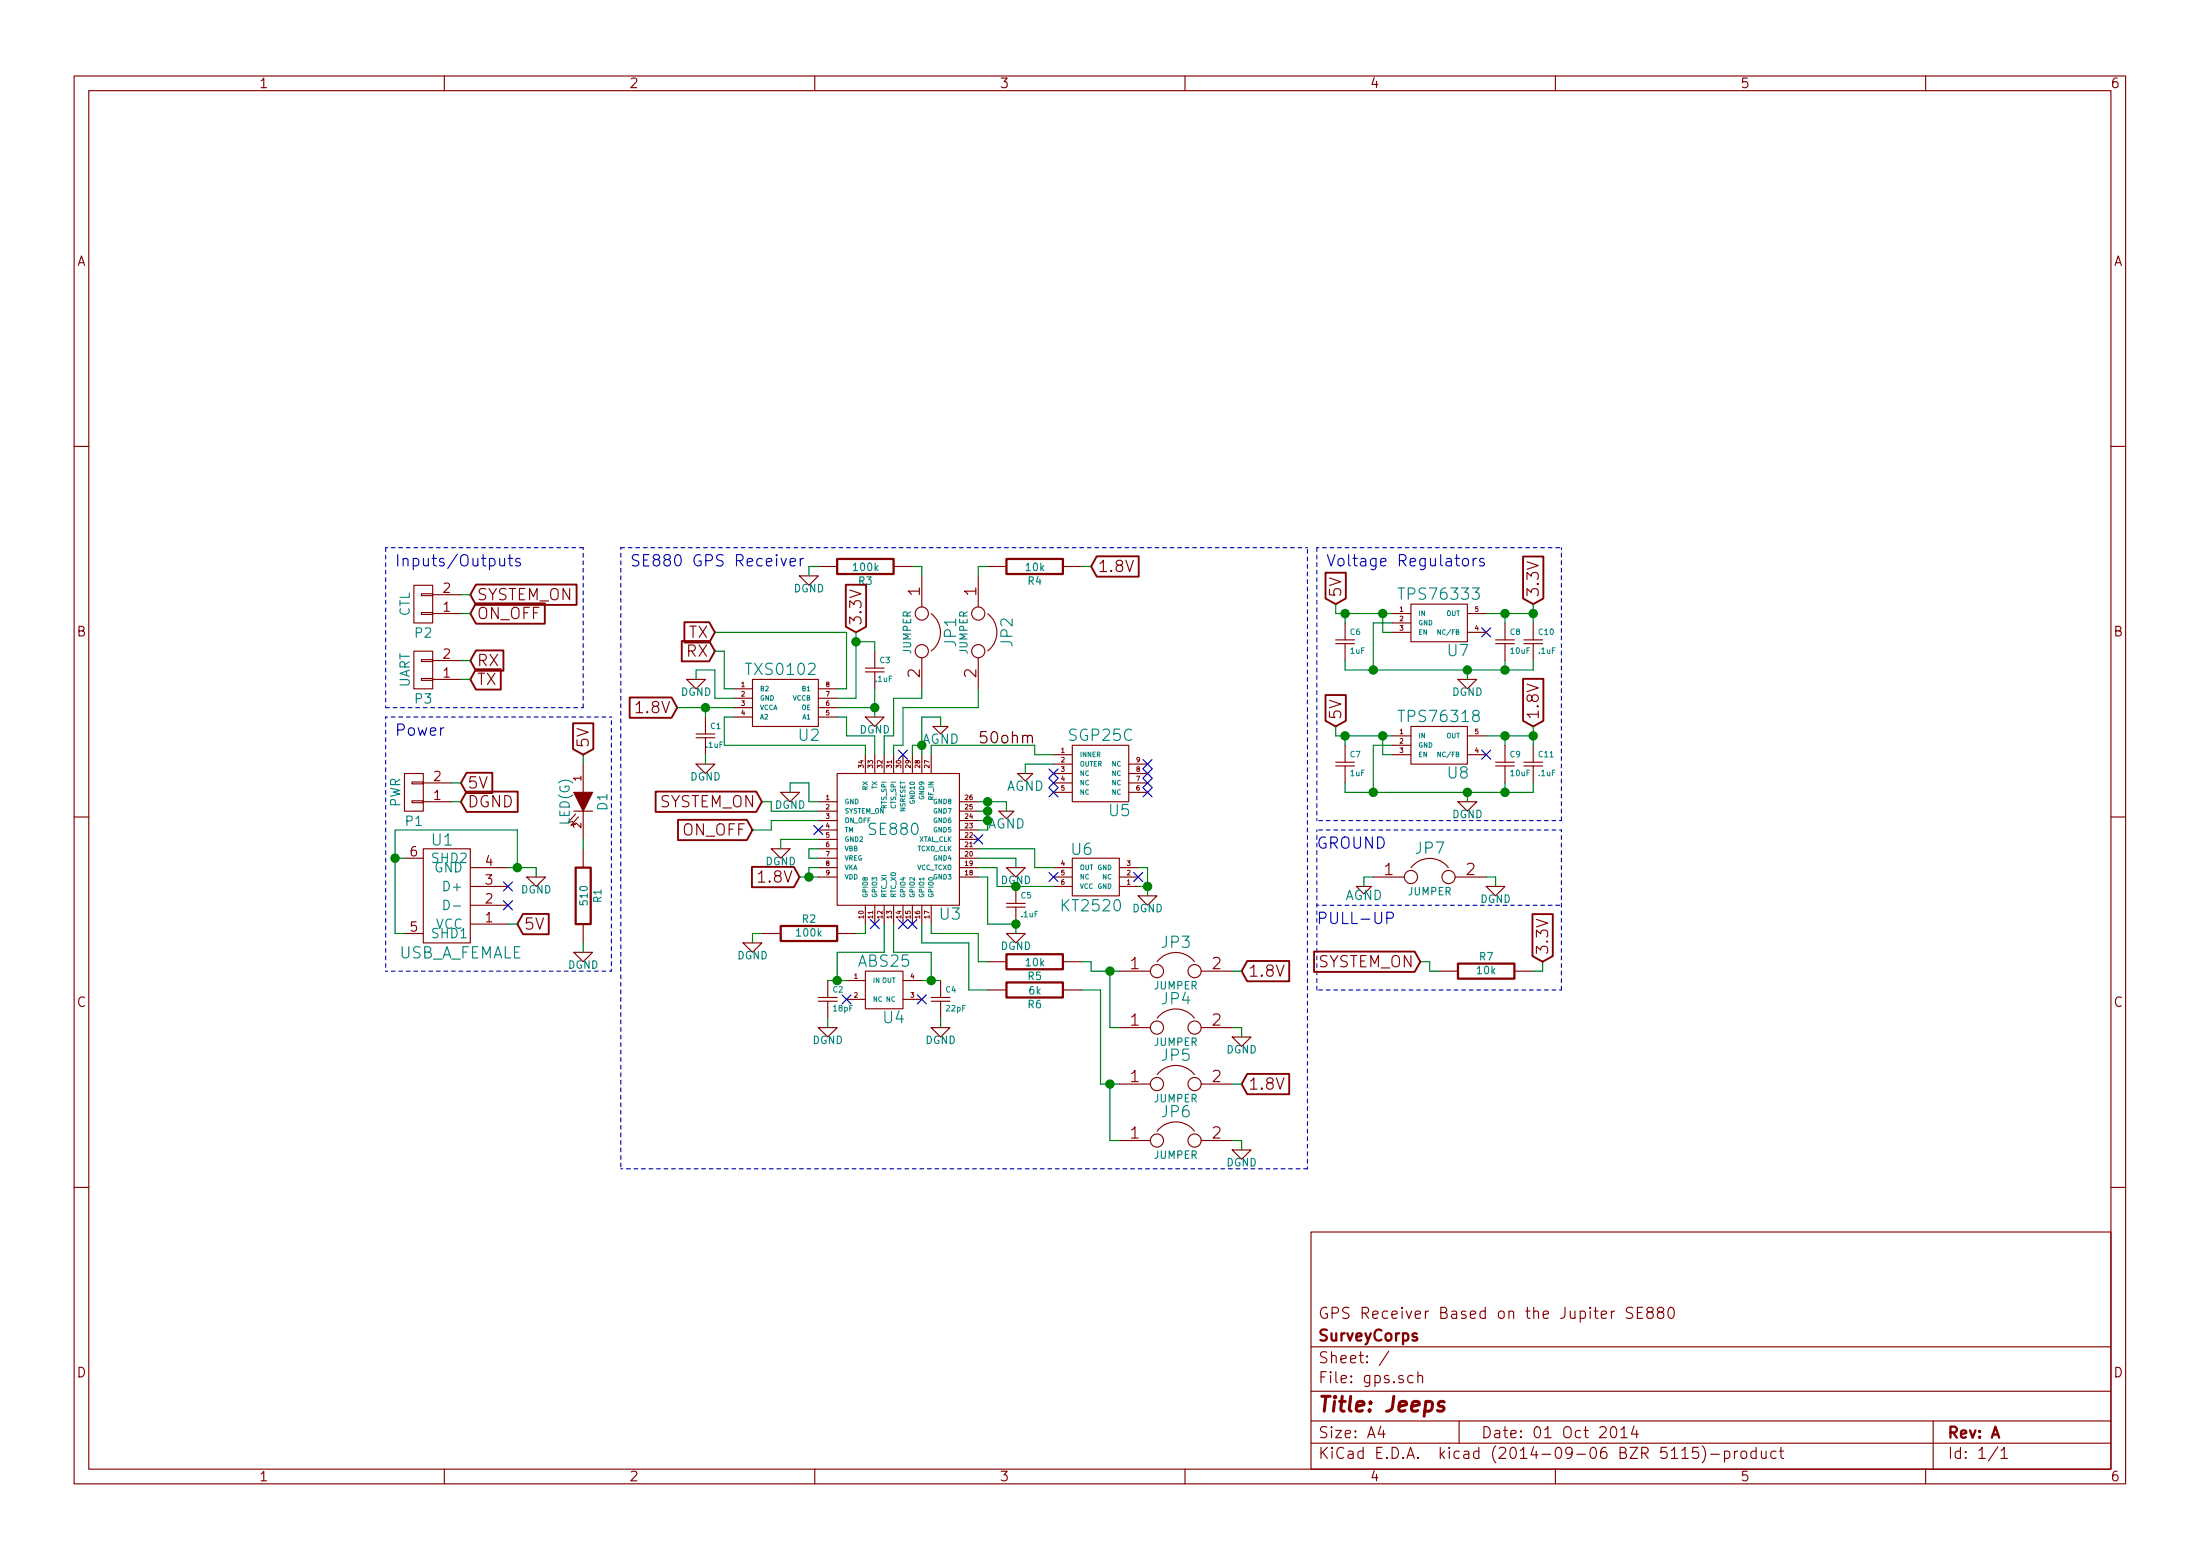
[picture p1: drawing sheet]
EESchema Schematic File Version 2
LIBS:74xgxx
LIBS:74xx
LIBS:ac-dc
LIBS:actel
LIBS:adc-dac
LIBS:analog_switches
LIBS:atmel
LIBS:audio
LIBS:brooktre
LIBS:cmos4000
LIBS:cmos_ieee
LIBS:conn
LIBS:contrib
LIBS:cypress
LIBS:dc-dc
LIBS:device
LIBS:digital-audio
LIBS:display
LIBS:dsp
LIBS:elec-unifil
LIBS:ftdi
LIBS:gennum
LIBS:graphic
LIBS:hc11
LIBS:intel
LIBS:interface
LIBS:ir
LIBS:linear
LIBS:logo
LIBS:memory
LIBS:microchip
LIBS:microchip1
LIBS:microchip_pic10mcu
LIBS:microchip_pic12mcu
LIBS:microchip_pic16mcu
LIBS:microchip_pic18mcu
LIBS:microcontrollers
LIBS:motorola
LIBS:msp430
LIBS:nxp_armmcu
LIBS:opto
LIBS:philips
LIBS:power
LIBS:powerint
LIBS:pspice
LIBS:references
LIBS:regul
LIBS:relays
LIBS:rfcom
LIBS:sensors
LIBS:siliconi
LIBS:special
LIBS:stm8
LIBS:stm32
LIBS:supertex
LIBS:texas
LIBS:transf
LIBS:transistors
LIBS:ttl_ieee
LIBS:valves
LIBS:video
LIBS:xilinx
LIBS:gps
LIBS:ab2_usb
LIBS:gps-cache
EELAYER 24 0
EELAYER END
$Descr A4 11693 8268
encoding utf-8
Sheet 1 1
Title "Jeeps"
Date "01 Oct 2014"
Rev "A"
Comp "SurveyCorps"
Comment1 "GPS Receiver Based on the Jupiter SE880"
Comment2 ""
Comment3 ""
Comment4 ""
$EndDescr
$Comp
L SE880 U3
U 1 1
P 4700 4350
F 0 "U3" H 5050 3850 60  0000 C CNN
F 1 "SE880" H 4750 4300 60  0000 C CNN
F 2 "gps:SE880" H 4700 4350 60  0001 C CNN
F 3 "" H 4700 4350 60  0000 C CNN
	1    4700 4350
	1    0    0    -1  
$EndComp
$Comp
L TXS0102 U2
U 1 1
P 4200 3750
F 0 "U2" H 4300 3600 60  0000 C CNN
F 1 "TXS0102" H 4150 3950 60  0000 C CNN
F 2 "gps:TXS0102" H 4200 3750 60  0001 C CNN
F 3 "" H 4200 3750 60  0000 C CNN
	1    4200 3750
	1    0    0    -1  
$EndComp
$Comp
L ABS25 U4
U 1 1
P 4700 5250
F 0 "U4" H 4750 5100 60  0000 C CNN
F 1 "ABS25" H 4700 5400 60  0000 C CNN
F 2 "gps:ABS25" H 4700 5250 60  0001 C CNN
F 3 "" H 4700 5250 60  0000 C CNN
	1    4700 5250
	1    0    0    -1  
$EndComp
$Comp
L KT2520 U6
U 1 1
P 5850 4650
F 0 "U6" H 5950 4500 60  0000 C CNN
F 1 "KT2520" H 5900 4800 60  0000 C CNN
F 2 "gps:KT2520" H 5850 4650 60  0001 C CNN
F 3 "" H 5850 4650 60  0000 C CNN
	1    5850 4650
	-1   0    0    1   
$EndComp
$Comp
L DGND #PWR01
U 1 1
P 5400 4600
F 0 "#PWR01" H 5400 4600 40  0001 C CNN
F 1 "DGND" H 5400 4530 40  0000 C CNN
F 2 "" H 5400 4600 60  0000 C CNN
F 3 "" H 5400 4600 60  0000 C CNN
	1    5400 4600
	1    0    0    -1  
$EndComp
$Comp
L AGND #PWR02
U 1 1
P 5350 4300
F 0 "#PWR02" H 5350 4300 40  0001 C CNN
F 1 "AGND" H 5350 4230 50  0000 C CNN
F 2 "" H 5350 4300 60  0000 C CNN
F 3 "" H 5350 4300 60  0000 C CNN
	1    5350 4300
	1    0    0    -1  
$EndComp
$Comp
L AGND #PWR03
U 1 1
P 5000 3850
F 0 "#PWR03" H 5000 3850 40  0001 C CNN
F 1 "AGND" H 5000 3780 50  0000 C CNN
F 2 "" H 5000 3850 60  0000 C CNN
F 3 "" H 5000 3850 60  0000 C CNN
	1    5000 3850
	1    0    0    -1  
$EndComp
Text GLabel 7100 3850 1    60   Input ~ 0
5V
$Comp
L Csmall C7
U 1 1
P 7150 4050
F 0 "C7" H 7175 4100 30  0000 L CNN
F 1 "1uF" H 7175 4000 30  0000 L CNN
F 2 "SMD_Packages:SMD-0603" H 7150 4050 60  0001 C CNN
F 3 "" H 7150 4050 60  0000 C CNN
	1    7150 4050
	1    0    0    -1  
$EndComp
$Comp
L Csmall C9
U 1 1
P 8000 4050
F 0 "C9" H 8025 4100 30  0000 L CNN
F 1 "10uF" H 8025 4000 30  0000 L CNN
F 2 "SMD_Packages:SMD-0603" H 8000 4050 60  0001 C CNN
F 3 "" H 8000 4050 60  0000 C CNN
	1    8000 4050
	1    0    0    -1  
$EndComp
Text GLabel 8150 3850 1    60   Input ~ 0
1.8V
$Comp
L DGND #PWR04
U 1 1
P 7800 4250
F 0 "#PWR04" H 7800 4250 40  0001 C CNN
F 1 "DGND" H 7800 4180 40  0000 C CNN
F 2 "" H 7800 4250 60  0000 C CNN
F 3 "" H 7800 4250 60  0000 C CNN
	1    7800 4250
	1    0    0    -1  
$EndComp
$Comp
L DGND #PWR05
U 1 1
P 4200 4200
F 0 "#PWR05" H 4200 4200 40  0001 C CNN
F 1 "DGND" H 4200 4130 40  0000 C CNN
F 2 "" H 4200 4200 60  0000 C CNN
F 3 "" H 4200 4200 60  0000 C CNN
	1    4200 4200
	1    0    0    -1  
$EndComp
Text GLabel 4250 4650 0    60   Input ~ 0
1.8V
$Comp
L DGND #PWR06
U 1 1
P 6100 4750
F 0 "#PWR06" H 6100 4750 40  0001 C CNN
F 1 "DGND" H 6100 4680 40  0000 C CNN
F 2 "" H 6100 4750 60  0000 C CNN
F 3 "" H 6100 4750 60  0000 C CNN
	1    6100 4750
	1    0    0    -1  
$EndComp
NoConn ~ 6050 4650
NoConn ~ 5600 4650
NoConn ~ 5200 4450
$Comp
L Csmall C5
U 1 1
P 5400 4800
F 0 "C5" H 5425 4850 30  0000 L CNN
F 1 ".1uF" H 5425 4750 30  0000 L CNN
F 2 "SMD_Packages:SMD-0603" H 5400 4800 60  0001 C CNN
F 3 "" H 5400 4800 60  0000 C CNN
	1    5400 4800
	1    0    0    -1  
$EndComp
$Comp
L DGND #PWR07
U 1 1
P 5400 4950
F 0 "#PWR07" H 5400 4950 40  0001 C CNN
F 1 "DGND" H 5400 4880 40  0000 C CNN
F 2 "" H 5400 4950 60  0000 C CNN
F 3 "" H 5400 4950 60  0000 C CNN
	1    5400 4950
	1    0    0    -1  
$EndComp
$Comp
L Csmall C4
U 1 1
P 5000 5300
F 0 "C4" H 5025 5350 30  0000 L CNN
F 1 "22pF" H 5025 5250 30  0000 L CNN
F 2 "SMD_Packages:SMD-0603" H 5000 5300 60  0001 C CNN
F 3 "" H 5000 5300 60  0000 C CNN
	1    5000 5300
	1    0    0    -1  
$EndComp
$Comp
L Csmall C2
U 1 1
P 4400 5300
F 0 "C2" H 4425 5350 30  0000 L CNN
F 1 "18pF" H 4425 5250 30  0000 L CNN
F 2 "SMD_Packages:SMD-0603" H 4400 5300 60  0001 C CNN
F 3 "" H 4400 5300 60  0000 C CNN
	1    4400 5300
	1    0    0    -1  
$EndComp
$Comp
L DGND #PWR08
U 1 1
P 4400 5450
F 0 "#PWR08" H 4400 5450 40  0001 C CNN
F 1 "DGND" H 4400 5380 40  0000 C CNN
F 2 "" H 4400 5450 60  0000 C CNN
F 3 "" H 4400 5450 60  0000 C CNN
	1    4400 5450
	1    0    0    -1  
$EndComp
$Comp
L DGND #PWR09
U 1 1
P 5000 5450
F 0 "#PWR09" H 5000 5450 40  0001 C CNN
F 1 "DGND" H 5000 5380 40  0000 C CNN
F 2 "" H 5000 5450 60  0000 C CNN
F 3 "" H 5000 5450 60  0000 C CNN
	1    5000 5450
	1    0    0    -1  
$EndComp
NoConn ~ 4800 4900
NoConn ~ 4850 4900
NoConn ~ 4900 5300
NoConn ~ 4500 5300
$Comp
L R R5
U 1 1
P 5500 5100
F 0 "R5" V 5580 5100 40  0000 C CNN
F 1 "10k" V 5507 5101 40  0000 C CNN
F 2 "SMD_Packages:SMD-0603" V 5430 5100 30  0001 C CNN
F 3 "" H 5500 5100 30  0000 C CNN
	1    5500 5100
	0    1    1    0   
$EndComp
$Comp
L R R6
U 1 1
P 5500 5250
F 0 "R6" V 5580 5250 40  0000 C CNN
F 1 "6k" V 5507 5251 40  0000 C CNN
F 2 "SMD_Packages:SMD-0603" V 5430 5250 30  0001 C CNN
F 3 "" H 5500 5250 30  0000 C CNN
	1    5500 5250
	0    1    1    0   
$EndComp
$Comp
L JUMPER JP3
U 1 1
P 6250 5150
F 0 "JP3" H 6250 5300 60  0000 C CNN
F 1 "JUMPER" H 6250 5070 40  0000 C CNN
F 2 "Connect:GS2" H 6250 5150 60  0001 C CNN
F 3 "" H 6250 5150 60  0000 C CNN
	1    6250 5150
	1    0    0    -1  
$EndComp
$Comp
L JUMPER JP4
U 1 1
P 6250 5450
F 0 "JP4" H 6250 5600 60  0000 C CNN
F 1 "JUMPER" H 6250 5370 40  0000 C CNN
F 2 "Connect:GS2" H 6250 5450 60  0001 C CNN
F 3 "" H 6250 5450 60  0000 C CNN
	1    6250 5450
	1    0    0    -1  
$EndComp
$Comp
L JUMPER JP5
U 1 1
P 6250 5750
F 0 "JP5" H 6250 5900 60  0000 C CNN
F 1 "JUMPER" H 6250 5670 40  0000 C CNN
F 2 "Connect:GS2" H 6250 5750 60  0001 C CNN
F 3 "" H 6250 5750 60  0000 C CNN
	1    6250 5750
	1    0    0    -1  
$EndComp
$Comp
L JUMPER JP6
U 1 1
P 6250 6050
F 0 "JP6" H 6250 6200 60  0000 C CNN
F 1 "JUMPER" H 6250 5970 40  0000 C CNN
F 2 "Connect:GS2" H 6250 6050 60  0001 C CNN
F 3 "" H 6250 6050 60  0000 C CNN
	1    6250 6050
	1    0    0    -1  
$EndComp
Text GLabel 6600 5150 2    60   Input ~ 0
1.8V
Text GLabel 6600 5750 2    60   Input ~ 0
1.8V
$Comp
L DGND #PWR010
U 1 1
P 6600 6100
F 0 "#PWR010" H 6600 6100 40  0001 C CNN
F 1 "DGND" H 6600 6030 40  0000 C CNN
F 2 "" H 6600 6100 60  0000 C CNN
F 3 "" H 6600 6100 60  0000 C CNN
	1    6600 6100
	1    0    0    -1  
$EndComp
$Comp
L DGND #PWR011
U 1 1
P 6600 5500
F 0 "#PWR011" H 6600 5500 40  0001 C CNN
F 1 "DGND" H 6600 5430 40  0000 C CNN
F 2 "" H 6600 5500 60  0000 C CNN
F 3 "" H 6600 5500 60  0000 C CNN
	1    6600 5500
	1    0    0    -1  
$EndComp
NoConn ~ 4350 4400
NoConn ~ 4800 4000
$Comp
L R R3
U 1 1
P 4600 3000
F 0 "R3" V 4680 3000 40  0000 C CNN
F 1 "100k" V 4607 3001 40  0000 C CNN
F 2 "SMD_Packages:SMD-0603" V 4530 3000 30  0001 C CNN
F 3 "" H 4600 3000 30  0000 C CNN
	1    4600 3000
	0    1    1    0   
$EndComp
Text GLabel 4000 4400 0    60   Input ~ 0
ON_OFF
Text GLabel 3600 3750 0    60   Input ~ 0
1.8V
Text GLabel 4550 3350 1    60   Input ~ 0
3.3V
$Comp
L Csmall C1
U 1 1
P 3750 3900
F 0 "C1" H 3775 3950 30  0000 L CNN
F 1 ".1uF" H 3750 3850 30  0000 L CNN
F 2 "SMD_Packages:SMD-0603" H 3750 3900 60  0001 C CNN
F 3 "" H 3750 3900 60  0000 C CNN
	1    3750 3900
	1    0    0    -1  
$EndComp
$Comp
L Csmall C3
U 1 1
P 4650 3550
F 0 "C3" H 4675 3600 30  0000 L CNN
F 1 ".1uF" H 4650 3500 30  0000 L CNN
F 2 "SMD_Packages:SMD-0603" H 4650 3550 60  0001 C CNN
F 3 "" H 4650 3550 60  0000 C CNN
	1    4650 3550
	1    0    0    -1  
$EndComp
$Comp
L DGND #PWR012
U 1 1
P 4650 3800
F 0 "#PWR012" H 4650 3800 40  0001 C CNN
F 1 "DGND" H 4650 3730 40  0000 C CNN
F 2 "" H 4650 3800 60  0000 C CNN
F 3 "" H 4650 3800 60  0000 C CNN
	1    4650 3800
	1    0    0    -1  
$EndComp
$Comp
L DGND #PWR013
U 1 1
P 3750 4050
F 0 "#PWR013" H 3750 4050 40  0001 C CNN
F 1 "DGND" H 3750 3980 40  0000 C CNN
F 2 "" H 3750 4050 60  0000 C CNN
F 3 "" H 3750 4050 60  0000 C CNN
	1    3750 4050
	1    0    0    -1  
$EndComp
$Comp
L CONN_01X02 P3
U 1 1
P 2250 3550
F 0 "P3" H 2250 3700 50  0000 C CNN
F 1 "UART" V 2350 3550 50  0000 C CNN
F 2 "Pin_Headers:Pin_Header_Straight_1x02" H 2250 3550 60  0001 C CNN
F 3 "" H 2250 3550 60  0000 C CNN
	1    2250 3550
	-1   0    0    1   
$EndComp
$Comp
L DGND #PWR014
U 1 1
P 3700 3600
F 0 "#PWR014" H 3700 3600 40  0001 C CNN
F 1 "DGND" H 3700 3530 40  0000 C CNN
F 2 "" H 3700 3600 60  0000 C CNN
F 3 "" H 3700 3600 60  0000 C CNN
	1    3700 3600
	1    0    0    -1  
$EndComp
$Comp
L Csmall C11
U 1 1
P 8150 4050
F 0 "C11" H 8175 4100 30  0000 L CNN
F 1 ".1uF" H 8175 4000 30  0000 L CNN
F 2 "SMD_Packages:SMD-0603" H 8150 4050 60  0001 C CNN
F 3 "" H 8150 4050 60  0000 C CNN
	1    8150 4050
	1    0    0    -1  
$EndComp
$Comp
L SGP25C U5
U 1 1
P 5850 4100
F 0 "U5" H 5950 3900 60  0000 C CNN
F 1 "SGP25C" H 5850 4300 60  0000 C CNN
F 2 "gps:SGP25C" H 5850 4100 60  0001 C CNN
F 3 "" H 5850 4100 60  0000 C CNN
	1    5850 4100
	1    0    0    -1  
$EndComp
$Comp
L AGND #PWR015
U 1 1
P 5450 4100
F 0 "#PWR015" H 5450 4100 40  0001 C CNN
F 1 "AGND" H 5450 4030 50  0000 C CNN
F 2 "" H 5450 4100 60  0000 C CNN
F 3 "" H 5450 4100 60  0000 C CNN
	1    5450 4100
	1    0    0    -1  
$EndComp
$Comp
L CONN_01X02 P2
U 1 1
P 2250 3200
F 0 "P2" H 2250 3350 50  0000 C CNN
F 1 "CTL" V 2350 3200 50  0000 C CNN
F 2 "Pin_Headers:Pin_Header_Straight_1x02" H 2250 3200 60  0001 C CNN
F 3 "" H 2250 3200 60  0000 C CNN
	1    2250 3200
	-1   0    0    1   
$EndComp
Text GLabel 2500 3150 2    60   Input ~ 0
SYSTEM_ON
Text GLabel 2500 3250 2    60   Input ~ 0
ON_OFF
Text GLabel 3800 3350 0    60   Input ~ 0
TX
Text GLabel 3800 3450 0    60   Input ~ 0
RX
Text GLabel 2500 3600 2    60   Input ~ 0
TX
Text GLabel 2500 3500 2    60   Input ~ 0
RX
NoConn ~ 5600 4100
NoConn ~ 5600 4150
NoConn ~ 5600 4200
NoConn ~ 6100 4200
NoConn ~ 6100 4150
NoConn ~ 6100 4100
NoConn ~ 6100 4050
NoConn ~ 4650 4900
Text Label 5200 3950 0    60   ~ 0
50ohm
Text GLabel 7100 3200 1    60   Input ~ 0
5V
$Comp
L Csmall C6
U 1 1
P 7150 3400
F 0 "C6" H 7175 3450 30  0000 L CNN
F 1 "1uF" H 7175 3350 30  0000 L CNN
F 2 "SMD_Packages:SMD-0603" H 7150 3400 60  0001 C CNN
F 3 "" H 7150 3400 60  0000 C CNN
	1    7150 3400
	1    0    0    -1  
$EndComp
$Comp
L Csmall C8
U 1 1
P 8000 3400
F 0 "C8" H 8025 3450 30  0000 L CNN
F 1 "10uF" H 8025 3350 30  0000 L CNN
F 2 "SMD_Packages:SMD-0603" H 8000 3400 60  0001 C CNN
F 3 "" H 8000 3400 60  0000 C CNN
	1    8000 3400
	1    0    0    -1  
$EndComp
Text GLabel 8150 3200 1    60   Input ~ 0
3.3V
$Comp
L DGND #PWR016
U 1 1
P 7800 3600
F 0 "#PWR016" H 7800 3600 40  0001 C CNN
F 1 "DGND" H 7800 3530 40  0000 C CNN
F 2 "" H 7800 3600 60  0000 C CNN
F 3 "" H 7800 3600 60  0000 C CNN
	1    7800 3600
	1    0    0    -1  
$EndComp
$Comp
L Csmall C10
U 1 1
P 8150 3400
F 0 "C10" H 8175 3450 30  0000 L CNN
F 1 ".1uF" H 8175 3350 30  0000 L CNN
F 2 "SMD_Packages:SMD-0603" H 8150 3400 60  0001 C CNN
F 3 "" H 8150 3400 60  0000 C CNN
	1    8150 3400
	1    0    0    -1  
$EndComp
NoConn ~ 7900 3350
$Comp
L R R2
U 1 1
P 4300 4950
F 0 "R2" V 4380 4950 40  0000 C CNN
F 1 "100k" V 4307 4951 40  0000 C CNN
F 2 "SMD_Packages:SMD-0603" V 4230 4950 30  0001 C CNN
F 3 "" H 4300 4950 30  0000 C CNN
	1    4300 4950
	0    -1   -1   0   
$EndComp
$Comp
L DGND #PWR017
U 1 1
P 4000 5000
F 0 "#PWR017" H 4000 5000 40  0001 C CNN
F 1 "DGND" H 4000 4930 40  0000 C CNN
F 2 "" H 4000 5000 60  0000 C CNN
F 3 "" H 4000 5000 60  0000 C CNN
	1    4000 5000
	1    0    0    -1  
$EndComp
$Comp
L USB_A_FEMALE U1
U 1 1
P 2750 4800
F 0 "U1" H 3150 4450 60  0000 C CNN
F 1 "USB_A_FEMALE" H 3050 5050 60  0000 C CNN
F 2 "ab2_usb:AB2_USB_MICRO_SMD" H 2750 4800 60  0001 C CNN
F 3 "" H 2750 4800 60  0000 C CNN
	1    2750 4800
	-1   0    0    1   
$EndComp
$Comp
L DGND #PWR018
U 1 1
P 2850 4650
F 0 "#PWR018" H 2850 4650 40  0001 C CNN
F 1 "DGND" H 2850 4580 40  0000 C CNN
F 2 "" H 2850 4650 60  0000 C CNN
F 3 "" H 2850 4650 60  0000 C CNN
	1    2850 4650
	1    0    0    -1  
$EndComp
Text GLabel 2750 4900 2    60   Input ~ 0
5V
NoConn ~ 2700 4700
NoConn ~ 2700 4800
$Comp
L TPS76318 U8
U 1 1
P 7600 3950
F 0 "U8" H 7750 3800 60  0000 C CNN
F 1 "TPS76318" H 7650 4100 60  0000 C CNN
F 2 "SMD_Packages:SOT-23-5" H 7600 3950 60  0001 C CNN
F 3 "" H 7600 3950 60  0000 C CNN
	1    7600 3950
	1    0    0    -1  
$EndComp
NoConn ~ 7900 4000
Text GLabel 2450 4250 2    60   Input ~ 0
DGND
Text GLabel 2450 4150 2    60   Input ~ 0
5V
$Comp
L CONN_01X02 P1
U 1 1
P 2200 4200
F 0 "P1" H 2200 4350 50  0000 C CNN
F 1 "PWR" V 2300 4200 50  0000 C CNN
F 2 "Pin_Headers:Pin_Header_Straight_1x02" H 2200 4200 60  0001 C CNN
F 3 "" H 2200 4200 60  0000 C CNN
	1    2200 4200
	-1   0    0    1   
$EndComp
$Comp
L LED D1
U 1 1
P 3100 4250
F 0 "D1" H 3100 4350 50  0000 C CNN
F 1 "LED(G)" H 3100 4150 50  0000 C CNN
F 2 "LEDs:LED-0603" H 3100 4250 60  0001 C CNN
F 3 "" H 3100 4250 60  0000 C CNN
	1    3100 4250
	0    1    1    0   
$EndComp
$Comp
L R R1
U 1 1
P 3100 4750
F 0 "R1" V 3180 4750 40  0000 C CNN
F 1 "510" V 3107 4751 40  0000 C CNN
F 2 "SMD_Packages:SMD-0603" V 3030 4750 30  0001 C CNN
F 3 "" H 3100 4750 30  0000 C CNN
	1    3100 4750
	1    0    0    -1  
$EndComp
Text GLabel 3100 4000 1    60   Input ~ 0
5V
$Comp
L DGND #PWR019
U 1 1
P 3100 5050
F 0 "#PWR019" H 3100 5050 40  0001 C CNN
F 1 "DGND" H 3100 4980 40  0000 C CNN
F 2 "" H 3100 5050 60  0000 C CNN
F 3 "" H 3100 5050 60  0000 C CNN
	1    3100 5050
	1    0    0    -1  
$EndComp
$Comp
L TPS76318 U7
U 1 1
P 7600 3300
F 0 "U7" H 7750 3150 60  0000 C CNN
F 1 "TPS76333" H 7650 3450 60  0000 C CNN
F 2 "SMD_Packages:SOT-23-5" H 7600 3300 60  0001 C CNN
F 3 "" H 7600 3300 60  0000 C CNN
	1    7600 3300
	1    0    0    -1  
$EndComp
Text Notes 2100 3000 0    60   ~ 0
Inputs/Outputs
Text Notes 2100 3900 0    60   ~ 0
Power
Text Notes 7050 3000 0    60   ~ 0
Voltage Regulators
Text Notes 3350 3000 0    60   ~ 0
SE880 GPS Receiver
$Comp
L JUMPER JP1
U 1 1
P 4900 3350
F 0 "JP1" H 4900 3500 60  0000 C CNN
F 1 "JUMPER" H 4900 3270 40  0000 C CNN
F 2 "Connect:GS2" H 4900 3350 60  0001 C CNN
F 3 "" H 4900 3350 60  0000 C CNN
	1    4900 3350
	0    1    1    0   
$EndComp
$Comp
L JUMPER JP2
U 1 1
P 5200 3350
F 0 "JP2" H 5200 3500 60  0000 C CNN
F 1 "JUMPER" H 5200 3270 40  0000 C CNN
F 2 "Connect:GS2" H 5200 3350 60  0001 C CNN
F 3 "" H 5200 3350 60  0000 C CNN
	1    5200 3350
	0    1    1    0   
$EndComp
$Comp
L R R4
U 1 1
P 5500 3000
F 0 "R4" V 5580 3000 40  0000 C CNN
F 1 "10k" V 5507 3001 40  0000 C CNN
F 2 "SMD_Packages:SMD-0603" V 5430 3000 30  0001 C CNN
F 3 "" H 5500 3000 30  0000 C CNN
	1    5500 3000
	0    1    1    0   
$EndComp
Text GLabel 5800 3000 2    60   Input ~ 0
1.8V
$Comp
L DGND #PWR020
U 1 1
P 4300 3050
F 0 "#PWR020" H 4300 3050 40  0001 C CNN
F 1 "DGND" H 4300 2980 40  0000 C CNN
F 2 "" H 4300 3050 60  0000 C CNN
F 3 "" H 4300 3050 60  0000 C CNN
	1    4300 3050
	1    0    0    -1  
$EndComp
$Comp
L AGND #PWR021
U 1 1
P 7250 4700
F 0 "#PWR021" H 7250 4700 40  0001 C CNN
F 1 "AGND" H 7250 4650 50  0000 C CNN
F 2 "" H 7250 4700 60  0000 C CNN
F 3 "" H 7250 4700 60  0000 C CNN
	1    7250 4700
	1    0    0    -1  
$EndComp
$Comp
L DGND #PWR022
U 1 1
P 7950 4700
F 0 "#PWR022" H 7950 4700 40  0001 C CNN
F 1 "DGND" H 7950 4630 40  0000 C CNN
F 2 "" H 7950 4700 60  0000 C CNN
F 3 "" H 7950 4700 60  0000 C CNN
	1    7950 4700
	1    0    0    -1  
$EndComp
$Comp
L JUMPER JP7
U 1 1
P 7600 4650
F 0 "JP7" H 7600 4800 60  0000 C CNN
F 1 "JUMPER" H 7600 4570 40  0000 C CNN
F 2 "Connect:GS2" H 7600 4650 60  0001 C CNN
F 3 "" H 7600 4650 60  0000 C CNN
	1    7600 4650
	1    0    0    -1  
$EndComp
Text Notes 7000 4500 0    60   ~ 0
GROUND
$Comp
L DGND #PWR023
U 1 1
P 4150 4500
F 0 "#PWR023" H 4150 4500 40  0001 C CNN
F 1 "DGND" H 4150 4430 40  0000 C CNN
F 2 "" H 4150 4500 60  0000 C CNN
F 3 "" H 4150 4500 60  0000 C CNN
	1    4150 4500
	1    0    0    -1  
$EndComp
Wire Wire Line
	5250 4400 5200 4400
Wire Wire Line
	5250 4250 5250 4400
Wire Wire Line
	5200 4250 5350 4250
Wire Wire Line
	5200 4300 5250 4300
Connection ~ 5250 4300
Wire Wire Line
	5200 4350 5250 4350
Connection ~ 5250 4350
Wire Wire Line
	5350 4250 5350 4300
Connection ~ 5250 4250
Wire Wire Line
	4850 4000 4850 3950
Wire Wire Line
	4850 3950 4900 3950
Wire Wire Line
	4900 3800 4900 4000
Connection ~ 4900 3950
Wire Wire Line
	4900 3800 5000 3800
Wire Wire Line
	5000 3800 5000 3850
Wire Wire Line
	5200 4550 5400 4550
Wire Wire Line
	5400 4550 5400 4600
Wire Wire Line
	7100 3900 7400 3900
Wire Wire Line
	7900 3900 8150 3900
Connection ~ 8000 3900
Wire Wire Line
	8150 3850 8150 3950
Wire Wire Line
	8000 4200 8000 4150
Wire Wire Line
	7150 4200 7150 4150
Wire Wire Line
	7100 3900 7100 3850
Wire Wire Line
	4350 4250 4300 4250
Wire Wire Line
	4300 4250 4300 4150
Wire Wire Line
	4300 4150 4200 4150
Wire Wire Line
	4200 4150 4200 4200
Wire Wire Line
	4350 4450 4150 4450
Wire Wire Line
	4150 4450 4150 4500
Wire Wire Line
	4350 4500 4300 4500
Wire Wire Line
	4300 4500 4300 4550
Wire Wire Line
	4300 4550 4350 4550
Wire Wire Line
	4350 4600 4300 4600
Wire Wire Line
	4300 4600 4300 4650
Wire Wire Line
	4250 4650 4350 4650
Connection ~ 4300 4650
Wire Wire Line
	6050 4600 6100 4600
Wire Wire Line
	6100 4600 6100 4750
Wire Wire Line
	6050 4700 6100 4700
Connection ~ 6100 4700
Wire Wire Line
	5200 4500 5500 4500
Wire Wire Line
	5500 4500 5500 4600
Wire Wire Line
	5500 4600 5600 4600
Wire Wire Line
	5200 4600 5300 4600
Wire Wire Line
	5300 4600 5300 4700
Wire Wire Line
	5300 4700 5600 4700
Wire Wire Line
	5200 4650 5250 4650
Wire Wire Line
	5250 4650 5250 4900
Wire Wire Line
	5250 4900 5400 4900
Wire Wire Line
	5400 4900 5400 4950
Wire Wire Line
	4400 5200 4500 5200
Wire Wire Line
	4450 5200 4450 5050
Wire Wire Line
	4450 5050 4700 5050
Wire Wire Line
	4700 5050 4700 4900
Wire Wire Line
	4900 5200 5000 5200
Wire Wire Line
	4950 5200 4950 5050
Wire Wire Line
	4950 5050 4750 5050
Wire Wire Line
	4750 5050 4750 4900
Connection ~ 4450 5200
Connection ~ 4950 5200
Wire Wire Line
	5000 5400 5000 5450
Wire Wire Line
	4400 5400 4400 5450
Wire Wire Line
	5250 5100 5200 5100
Wire Wire Line
	5200 5100 5200 4950
Wire Wire Line
	5200 4950 4950 4950
Wire Wire Line
	4950 4950 4950 4900
Wire Wire Line
	4900 4900 4900 5000
Wire Wire Line
	4900 5000 5150 5000
Wire Wire Line
	5150 5000 5150 5250
Wire Wire Line
	5150 5250 5250 5250
Wire Wire Line
	5750 5100 5800 5100
Wire Wire Line
	5800 5100 5800 5150
Wire Wire Line
	5800 5150 5950 5150
Wire Wire Line
	5900 5150 5900 5450
Wire Wire Line
	5900 5450 5950 5450
Connection ~ 5900 5150
Wire Wire Line
	5750 5250 5850 5250
Wire Wire Line
	5850 5250 5850 5750
Wire Wire Line
	5850 5750 5950 5750
Wire Wire Line
	5900 5750 5900 6050
Wire Wire Line
	5900 6050 5950 6050
Connection ~ 5900 5750
Wire Wire Line
	6550 5150 6600 5150
Wire Wire Line
	6550 5450 6600 5450
Wire Wire Line
	6550 5750 6600 5750
Wire Wire Line
	6550 6050 6600 6050
Wire Wire Line
	6600 5450 6600 5500
Wire Wire Line
	6600 6050 6600 6100
Wire Wire Line
	4350 4300 4100 4300
Wire Wire Line
	4550 3700 4450 3700
Wire Wire Line
	3600 3750 3900 3750
Wire Wire Line
	4650 4000 4650 3900
Wire Wire Line
	4650 3900 4500 3900
Wire Wire Line
	3850 3950 3850 3800
Wire Wire Line
	3850 3800 3900 3800
Wire Wire Line
	4600 3950 4600 4000
Wire Wire Line
	3850 3950 4600 3950
Wire Wire Line
	4650 3650 4650 3800
Wire Wire Line
	4650 3450 4650 3400
Wire Wire Line
	4650 3400 4550 3400
Connection ~ 4550 3400
Wire Wire Line
	3750 3800 3750 3750
Connection ~ 3750 3750
Wire Wire Line
	3750 4000 3750 4050
Wire Wire Line
	7150 3950 7150 3900
Connection ~ 7150 3900
Wire Wire Line
	8000 3950 8000 3900
Wire Wire Line
	4550 3350 4550 3700
Wire Wire Line
	4500 3900 4500 3800
Wire Wire Line
	4500 3800 4450 3800
Wire Wire Line
	4450 3750 4650 3750
Connection ~ 4650 3750
Wire Wire Line
	4500 3350 4500 3650
Wire Wire Line
	3800 3350 4500 3350
Wire Wire Line
	3850 3650 3900 3650
Wire Wire Line
	4500 3650 4450 3650
Wire Wire Line
	3900 3700 3800 3700
Wire Wire Line
	3800 3700 3800 3550
Wire Wire Line
	3800 3550 3700 3550
Wire Wire Line
	3700 3550 3700 3600
Connection ~ 8150 3900
Wire Wire Line
	8150 4200 8150 4150
Connection ~ 8000 4200
Wire Wire Line
	4950 4000 4950 3950
Wire Wire Line
	4950 3950 5500 3950
Wire Wire Line
	5500 3950 5500 4000
Wire Wire Line
	5500 4000 5600 4000
Wire Wire Line
	5600 4050 5450 4050
Wire Wire Line
	5450 4050 5450 4100
Wire Wire Line
	2450 3150 2500 3150
Wire Wire Line
	2450 3250 2500 3250
Connection ~ 5400 4700
Wire Wire Line
	3850 3650 3850 3450
Wire Wire Line
	3850 3450 3800 3450
Wire Wire Line
	2450 3500 2500 3500
Wire Wire Line
	2450 3600 2500 3600
Wire Wire Line
	7100 3250 7400 3250
Connection ~ 8000 3250
Wire Wire Line
	8150 3200 8150 3300
Wire Wire Line
	7150 3550 8150 3550
Wire Wire Line
	8000 3550 8000 3500
Wire Wire Line
	7150 3550 7150 3500
Wire Wire Line
	7150 3300 7150 3250
Connection ~ 7150 3250
Wire Wire Line
	8000 3300 8000 3250
Connection ~ 8150 3250
Wire Wire Line
	8150 3550 8150 3500
Connection ~ 8000 3550
Wire Wire Line
	7100 3250 7100 3200
Wire Wire Line
	7800 3550 7800 3600
Connection ~ 7800 3550
Wire Wire Line
	4600 4900 4600 4950
Wire Wire Line
	4600 4950 4550 4950
Wire Wire Line
	4050 4950 4000 4950
Wire Wire Line
	4000 4950 4000 5000
Wire Wire Line
	2700 4900 2750 4900
Wire Wire Line
	2700 4600 2850 4600
Wire Wire Line
	2150 4550 2100 4550
Wire Wire Line
	2100 4400 2100 4950
Wire Wire Line
	2100 4950 2150 4950
Wire Wire Line
	2100 4400 2750 4400
Wire Wire Line
	2750 4400 2750 4600
Connection ~ 2100 4550
Wire Wire Line
	2850 4600 2850 4650
Connection ~ 2750 4600
Wire Wire Line
	7400 4000 7350 4000
Wire Wire Line
	7350 4000 7350 3900
Connection ~ 7350 3900
Wire Wire Line
	7400 3950 7300 3950
Wire Wire Line
	7300 3950 7300 4200
Connection ~ 7300 4200
Wire Wire Line
	7150 4200 8150 4200
Wire Wire Line
	7800 4250 7800 4200
Connection ~ 7800 4200
Wire Wire Line
	7400 3350 7350 3350
Wire Wire Line
	7350 3350 7350 3250
Connection ~ 7350 3250
Connection ~ 7300 3550
Wire Wire Line
	7900 3250 8150 3250
Wire Wire Line
	2400 4250 2450 4250
Wire Wire Line
	2400 4150 2450 4150
Wire Wire Line
	3100 4500 3100 4450
Wire Wire Line
	3100 4050 3100 4000
Wire Wire Line
	3100 5000 3100 5050
Wire Wire Line
	7400 3300 7300 3300
Wire Wire Line
	7300 3300 7300 3550
Wire Notes Line
	2050 2900 3100 2900
Wire Notes Line
	3100 2900 3100 3750
Wire Notes Line
	3100 3750 2050 3750
Wire Notes Line
	2050 3750 2050 2900
Wire Notes Line
	3250 3800 2050 3800
Wire Notes Line
	2050 3800 2050 5150
Wire Notes Line
	2050 5150 3250 5150
Wire Notes Line
	3250 5150 3250 3800
Wire Notes Line
	7000 2900 8300 2900
Wire Notes Line
	8300 2900 8300 4350
Wire Notes Line
	8300 4350 7000 4350
Wire Notes Line
	7000 4350 7000 2900
Wire Notes Line
	6950 6200 6950 2900
Wire Notes Line
	6950 2900 3300 2900
Wire Notes Line
	3300 2900 3300 6200
Wire Notes Line
	3300 6200 6950 6200
Wire Wire Line
	4750 4000 4750 3950
Wire Wire Line
	4750 3950 4800 3950
Wire Wire Line
	4800 3950 4800 3750
Wire Wire Line
	4800 3750 5200 3750
Wire Wire Line
	5200 3750 5200 3650
Wire Wire Line
	4700 4000 4700 3900
Wire Wire Line
	4700 3900 4750 3900
Wire Wire Line
	4750 3900 4750 3700
Wire Wire Line
	4750 3700 4900 3700
Wire Wire Line
	4900 3700 4900 3650
Wire Wire Line
	5750 3000 5800 3000
Wire Wire Line
	4350 3000 4300 3000
Wire Wire Line
	4300 3000 4300 3050
Wire Wire Line
	4900 3050 4900 3000
Wire Wire Line
	4900 3000 4850 3000
Wire Wire Line
	5200 3050 5200 3000
Wire Wire Line
	5200 3000 5250 3000
Connection ~ 5400 4900
Wire Wire Line
	7300 4650 7250 4650
Wire Wire Line
	7250 4650 7250 4700
Wire Wire Line
	7900 4650 7950 4650
Wire Wire Line
	7950 4650 7950 4700
Wire Notes Line
	7000 4400 7000 5250
Wire Notes Line
	7000 4800 8300 4800
Wire Notes Line
	8300 4400 8300 5250
Wire Notes Line
	8300 4400 7000 4400
Wire Wire Line
	4100 4350 4350 4350
Wire Wire Line
	4000 4400 4100 4400
Text GLabel 4050 4250 0    60   Input ~ 0
SYSTEM_ON
Wire Wire Line
	4100 4300 4100 4250
Wire Wire Line
	4100 4250 4050 4250
Wire Wire Line
	4100 4400 4100 4350
$Comp
L R R7
U 1 1
P 7900 5150
F 0 "R7" V 7980 5150 40  0000 C CNN
F 1 "10k" V 7907 5151 40  0000 C CNN
F 2 "SMD_Packages:SMD-0603" V 7830 5150 30  0001 C CNN
F 3 "" H 7900 5150 30  0000 C CNN
	1    7900 5150
	0    -1   -1   0   
$EndComp
Wire Wire Line
	7600 5150 7600 5100
Wire Wire Line
	7600 5100 7550 5100
Text GLabel 7550 5100 0    60   Input ~ 0
SYSTEM_ON
Wire Wire Line
	7600 5150 7650 5150
Wire Wire Line
	8150 5150 8200 5150
Wire Wire Line
	8200 5150 8200 5100
Text GLabel 8200 5100 1    60   Input ~ 0
3.3V
Wire Notes Line
	8300 5250 7000 5250
Text Notes 7000 4900 0    60   ~ 0
PULL-UP
$EndSCHEMATC
